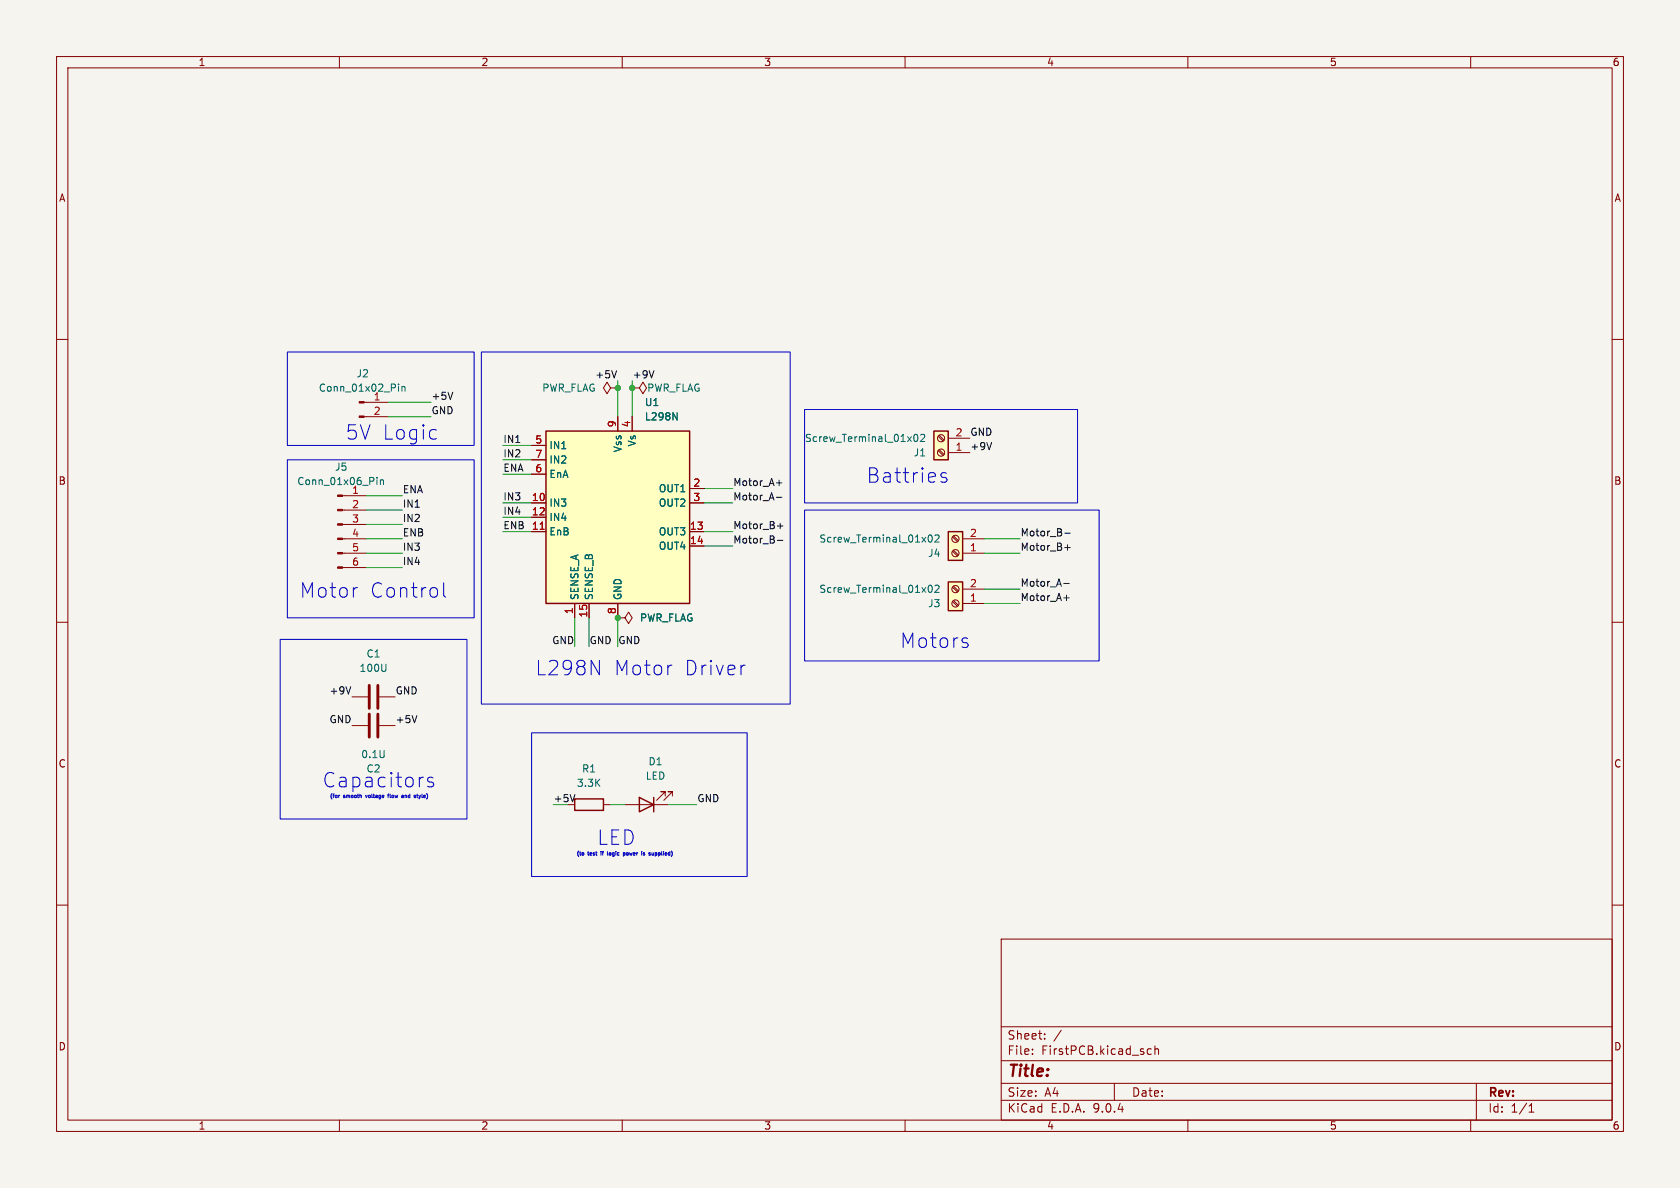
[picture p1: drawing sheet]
<svg xmlns="http://www.w3.org/2000/svg" width="297mm" height="210mm" viewBox="0 0 297 210" stroke-linecap="round" stroke-linejoin="round" font-family="sans-serif">
<path d="M0 0h297v210h-297z" fill="#f5f4ef" stroke="#f5f4ef" stroke-width=".18"/>
<g fill="none" stroke="#840000" stroke-width=".18">
<path d="M10 10h277v190h-277zM12 12h273v186h-273zM60 10v2M110 10v2M160 10v2M210 10v2M260 10v2M10 60h2M285 60h2M60.6 87.6h4.2M60.6 90.2h4.2M60.6 92.7h4.2"/>
<path d="M60.6 95.3h4.2M60.6 97.8h4.2M10 110h2M60.6 100.3h4.2M285 110h2M10 160h2M177 166h108v32h-108zM285 160h2M60 198v2M110 198v2M160 198v2M177 194.5h108"/>
<path d="M177 191.5h108M177 187.5h108M177 181.5h108M182.5 186.3v.1M182.5 185.5v.1M184.7 183.6v.1M184.7 182.8v.1M187.6 182.1l-1.3 2M197 191.5v3M202.9 186.3l.2 .1 .4-.1M203.5 185.5l-.4-.1-.2 .1M204.2 185.5l.2-.1 .3 .1 .1 .9"/>
<path d="M204.2 184.9v1.5M210 198v2M260 198v2M261 191.5v6.5M270.3 196.6h.9M270.3 195.5l.4-.4v1.5"/>
</g>
<g fill="#840000" stroke="#840000" stroke-width=".18">
<path d="M59.7 87.5h.9v.3h-.9z"/>
<path d="M59.7 90h.9v.3h-.9z"/>
<path d="M59.7 92.6h.9v.2h-.9z"/>
<path d="M59.7 95.1h.9v.3h-.9z"/>
<path d="M59.7 97.7h.9v.2h-.9z"/>
<path d="M59.7 100.2h.9v.3h-.9z"/>
</g>
<path d="M66.6 84.4v.1M66.6 84.8v.9M67.2 84.8v.9M67.2 84.9l.2-.1 .3 .1 .1 .8" fill="none" stroke="#006464" stroke-width=".18"/>
<path d="M167.6 94h2.6v5.1h-2.6z" fill="#ffffc2"/>
<path d="M167.6 94h2.6v5.1h-2.6zM113 141l2.6 1.2-2.6 1.3zM115.6 141v2.5" fill="none" stroke="#840000" stroke-width=".25"/>
<g fill="none" stroke="#840000" stroke-width=".18">
<path d="M168.4 97.5l.9 .8M168.4 94.9l.9 .9M168.6 97.3l.8 .8M168.6 94.7l.8 .9M170.2 97.8h3.8M170.2 95.3h3.8M62.2 123.2h2.8M67.1 123.2h2.7M110.5 142.2h7.6M117.6 140.7v-.7h-.8h.8l-1.5 1.5M118.9 140.7v-.7h-.8h.8l-1.6 1.5"/>
<circle cx="168.9" cy="97.8" r=".63"/>
<circle cx="168.9" cy="95.2" r=".63"/>
</g>
<path d="M164.2 94.7l.2-.1a.68 .68 0 0 1 .4 .6 .68 .68 0 0 1-.4 .6l-.2-.1-.1-.4zM165.3 94.7l.5-.1 .2 .3-.8 .9h.8M68.2 117.4v1.2" fill="none" stroke="#006464" stroke-width=".18"/>
<path d="M65.3 121.2v4M66.8 121.2v4" fill="none" stroke="#840000" stroke-width=".51"/>
<path d="M167.6 102.9h2.6v5.1h-2.6z" fill="#ffffc2"/>
<path d="M167.6 102.9h2.6v5.1h-2.6z" fill="none" stroke="#840000" stroke-width=".25"/>
<g fill="none" stroke="#840000" stroke-width=".18">
<path d="M107.9 68.6l-.6-1-.6 1 .6 1 .6-1h1.3M109.2 68.6h.1M109.2 109.2h1.3l.6-1 .7 1-.7 1-.6-1M109.2 109.2h.1M168.4 106.3l.9 .9M168.4 103.8l.9 .8M168.6 106.2l.8 .8M168.6 103.6l.8 .9M170.2 106.7h3.8M170.2 104.1h3.8"/>
<circle cx="168.9" cy="106.7" r=".63"/>
<circle cx="168.9" cy="104.1" r=".63"/>
</g>
<path d="M164.2 103.6l.2-.2a.68 .68 0 0 1 .4 .7 .68 .68 0 0 1-.4 .6l-.2-.1-.1-.4zM165.3 103.6l.5-.2 .2 .4-.8 .9h.8" fill="none" stroke="#006464" stroke-width=".18"/>
<path d="M165.1 76.2h2.5v5.1h-2.5z" fill="#ffffc2"/>
<path d="M165.1 76.2h2.5v5.1h-2.5z" fill="none" stroke="#840000" stroke-width=".25"/>
<g fill="none" stroke="#840000" stroke-width=".18">
<path d="M165.9 79.7l.8 .8M165.9 77.1l.8 .9M166 79.5l.9 .8M166 77l.9 .8M167.6 77.5h3.8M167.6 80h3.8M62.2 128.3h2.8M67.1 128.3h2.7"/>
<circle cx="166.4" cy="77.5" r=".63"/>
<circle cx="166.4" cy="80" r=".63"/>
</g>
<path d="M161.7 76.8h.1a.68 .68 0 0 1 .5 .6 .68 .68 0 0 1-.5 .6 .84 .84 0 0 1-.1-1.2zM162.8 76.9l.4-.1 .3 .3-.8 .9h.8" fill="none" stroke="#006464" stroke-width=".18"/>
<path d="M65.3 126.2v4.1M66.8 126.2v4.1" fill="none" stroke="#840000" stroke-width=".51"/>
<path d="M96.5 76.2h25.4v30.5h-25.4z" fill="#ffffc2"/>
<path d="M96.5 76.2h25.4v30.5h-25.4zM101.6 141.2h5.1v2.1h-5.1z" fill="none" stroke="#840000" stroke-width=".25"/>
<g fill="none" stroke="#840000" stroke-width=".18">
<path d="M64.4 71.1h4.2M64.4 73.7h4.2M94 78.7h2.5M109.2 73.7v2.5M111.8 68.6h1.2l.7-1 .6 1-.6 1-.7-1M111.8 68.6h.1M111.8 73.7v2.5M94 81.3h2.5M94 83.8h2.5M94 88.9h2.5M94 91.4h2.5M94 94h2.5"/>
<path d="M121.9 88.9h2.6M121.9 94h2.6M121.9 86.4h2.6M121.9 96.5h2.6M101.6 106.7v2.5M104.1 106.7v2.5M109.2 109.2h.1M109.2 106.7v2.5M100.3 142.2h1.3M106.7 142.2h1.2"/>
</g>
<path d="M95.5 93.6h.7" fill="none" stroke="#a90000" stroke-width=".18"/>
<path d="M70.5 67.9v.1M70.5 68.3v.9M71.1 68.3v.9M71.1 68.4l.1-.1 .3 .1 .1 .8M119 73l.7 1.2v-1.2" fill="none" stroke="#006464" stroke-width=".18"/>
<g fill="#840000" stroke="#840000" stroke-width=".18">
<path d="M63.5 71h.9v.2h-.9z"/>
<path d="M63.5 73.5h.9v.3h-.9z"/>
</g>
<g fill="none" stroke="#0f0f0f" stroke-width=".18">
<path d="M80 69.3l-.4 1.3M109 65.5l-.4 1.3M115.6 65.5l-.4 1.3M175.3 78.2l-.4 1.3M137.3 87.9h.9M137.3 85.4h.9M137.4 95.5h1M137.4 93h1M137.9 92.5v1M188.2 94.3h1M188.2 96.8h1M188.7 96.3v1"/>
<path d="M188.1 103.1h.9M188.1 105.7h.9M62 121.4l-.4 1.3M73.7 126.5l-.4 1.3M101.6 140.5l-.4 1.2"/>
</g>
<g fill="none" stroke="#009600" stroke-width=".18">
<path d="M68.6 71.1h7.6M68.6 73.7h7.6M88.9 78.7h5.1M109.2 67.3v6.4M111.8 67.3v6.4M64.8 92.7h6.3M64.8 97.8h6.3M64.8 95.3h6.3M64.8 87.6h6.3M64.8 90.2h6.3M88.9 88.9h5.1M88.9 81.3h5.1"/>
<path d="M88.9 94h5.1M88.9 91.4h5.1M88.9 83.8h5.1M124.5 86.4h5M124.5 88.9h5M124.5 96.5h5M124.5 94h5M174 97.8h6.3M174 95.3h6.3M64.8 100.3h6.3M101.6 109.2v5.1M104.1 109.2v5.1"/>
<path d="M109.2 109.2v5.1M174 106.7h6.3M174 104.1h6.3M107.9 142.2h2.6M118.1 142.2h5.1"/>
</g>
<g fill="none" stroke="#0000c2" stroke-width=".18">
<path d="M50.8 62.2h33v16.5h-33zM85.1 62.2h54.6v62.3h-54.6zM142.2 72.4h48.3v16.5h-48.3zM50.8 81.3h33v27.9h-33zM142.2 90.2h52.1v26.6h-52.1zM167.3 83.7l-.6-.1-.4 .3 .2 .4 .8 .2 .1 .3-.1 .3-.2 .1-.8-.1M49.5 113h33v31.8h-33zM78.4 103v2.2l.4 .4M118.5 117.6h.3M131.5 117.6h.2M170.8 113.6l.4 .4-.2 .3-.2 .2M170.8 112.8l.2 .1"/>
<path d="M76.6 137.5l-.7-.1-.3 .4 .1 .3 .9 .3 .1 .2-.1 .4-.3 .1-.7-.1M94 129.5h38.1v25.4h-38.1zM75.4 140.3h.1M102.3 150.4v.1M103.1 150.7l.1 .2-.1 .3M106.2 150.7v.5M107.4 150.5l.1 .7M107.7 150.8v.3l.2 .1M110.2 150.7v.7M110.5 150.8v.3h-.3M110.8 150.8v.3l.2 .1M113.9 151h.1"/>
<path d="M113.9 150.7l.1 .1M114 151.1l-.1 .1M114 151v.1M116.1 151l-.3 .1M116.1 150.9l-.3-.2v.7M118.7 150.4v.1"/>
</g>
<g fill="#009600" stroke="#009600" stroke-width=".18">
<circle cx="109.2" cy="109.2" r=".46"/>
<circle cx="111.8" cy="68.6" r=".46"/>
<circle cx="109.2" cy="68.6" r=".46"/>
</g>
<g font-size="3.5" fill="#0000c2">
<text x="61.1" y="78">5V Logic</text>
<text x="153.2" y="85.6">Battries</text>
<text x="52.9" y="105.9">Motor</text>
<text x="65.3" y="105.9">Control</text>
<text x="94.6" y="119.6">L298N</text>
<text x="108.5" y="119.6">Motor</text>
<text x="120.9" y="119.6">Driver</text>
<text x="159.1" y="114.8">Motors</text>
<text x="57" y="139.4">Capacitors</text>
<text x="105.5" y="149.6">LED</text>
</g>
<text font-size="2.8" fill="#840000" x="178" y="190.9">Title:</text>
<g font-size="2.1" fill="#840000">
<text x="178" y="184">Sheet:</text>
<text x="178" y="186.7">File:</text>
<text x="184.1" y="186.7">FirstPCB.kicad_sch</text>
<text x="178" y="196.9">KiCad</text>
<text x="178" y="194.1">Size:</text>
<text x="184.7" y="194.1">A4</text>
<text x="185.7" y="196.9">E.D.A.</text>
<text x="193.3" y="196.9">9.0.4</text>
<text x="200" y="194.1">Date:</text>
<text x="263" y="194.3">Rev:</text>
<text x="263" y="196.9">Id:</text>
<text x="267.1" y="196.9">1/1</text>
</g>
<g font-size="1.8" fill="#840000">
<text x="35" y="11.9">1</text>
<text x="85" y="11.9">2</text>
<text x="135" y="11.9">3</text>
<text x="185" y="11.9">4</text>
<text x="235" y="11.9">5</text>
<text x="285" y="11.9">6</text>
<text x="10.3" y="35.9">A</text>
<text x="285.3" y="35.9">A</text>
<text x="10.3" y="85.9">B</text>
<text x="285.3" y="85.9">B</text>
<text x="10.3" y="135.9">C</text>
<text x="285.3" y="135.9">C</text>
<text x="10.3" y="185.9">D</text>
<text x="285.3" y="185.9">D</text>
<text x="35" y="199.9">1</text>
<text x="85" y="199.9">2</text>
<text x="135" y="199.9">3</text>
<text x="185" y="199.9">4</text>
<text x="235" y="199.9">5</text>
<text x="285" y="199.9">6</text>
</g>
<g font-size="1.8" fill="#006464">
<text x="56.3" y="69.4">Conn_01x02_Pin</text>
<text x="62.9" y="66.9">J2</text>
<text x="66" y="70.9">1</text>
<text x="95.8" y="69.4">PWR_FLAG</text>
<text x="113.9" y="72">U1</text>
<text x="114.3" y="69.4">PWR_FLAG</text>
<text x="113.9" y="74.5">L298N</text>
<text x="59.1" y="83.4">J5</text>
<text x="97" y="79.6">IN1</text>
<text x="97" y="82.1">IN2</text>
<text x="110.1" y="80.1" transform="rotate(-90 110.1 80.1)">Vss</text>
<text x="112.6" y="79" transform="rotate(-90 112.6 79)">Vs</text>
<text x="142.2" y="78.3">Screw_Terminal_01x02</text>
<text x="161.4" y="80.9">J1</text>
<text x="52.5" y="86">Conn_01x06_Pin</text>
<text x="62.2" y="87.4">1</text>
<text x="97" y="84.7">EnA</text>
<text x="97" y="89.8">IN3</text>
<text x="116.4" y="87.2">OUT1</text>
<text x="116.4" y="89.8">OUT2</text>
<text x="97" y="92.3">IN4</text>
<text x="97" y="94.8">EnB</text>
<text x="116.4" y="94.8">OUT3</text>
<text x="116.4" y="97.4">OUT4</text>
<text x="144.7" y="96.1">Screw_Terminal_01x02</text>
<text x="164" y="98.7">J4</text>
<text x="102.5" y="106.2" transform="rotate(-90 102.5 106.2)">SENSE_A</text>
<text x="105" y="106.2" transform="rotate(-90 105 106.2)">SENSE_B</text>
<text x="110.1" y="106.2" transform="rotate(-90 110.1 106.2)">GND</text>
<text x="144.7" y="105">Screw_Terminal_01x02</text>
<text x="164" y="107.5">J3</text>
<text x="113" y="110.1">PWR_FLAG</text>
<text x="63.5" y="119">100U</text>
<text x="64.7" y="116.4">C1</text>
<text x="63.8" y="134.2">0.1U</text>
<text x="102.8" y="136.8">R1</text>
<text x="114.5" y="135.5">D1</text>
<text x="101.9" y="139.3">3.3K</text>
<text x="114.1" y="138">LED</text>
</g>
<g font-size="1.8" fill="#0f0f0f">
<text x="76.2" y="70.8">+5V</text>
<text x="105.1" y="67">+5V</text>
<text x="111.8" y="67">+9V</text>
<text x="76.2" y="73.3">GND</text>
<text x="171.4" y="77.1">GND</text>
<text x="88.9" y="83.5">ENA</text>
<text x="88.9" y="80.9">IN2</text>
<text x="88.9" y="78.4">IN1</text>
<text x="171.4" y="79.7">+9V</text>
<text x="71.1" y="87.3">ENA</text>
<text x="71.1" y="89.8">IN1</text>
<text x="88.9" y="88.6">IN3</text>
<text x="129.5" y="88.6">Motor_A-</text>
<text x="129.5" y="86">Motor_A+</text>
<text x="71.1" y="94.9">ENB</text>
<text x="71.1" y="92.4">IN2</text>
<text x="88.9" y="93.6">ENB</text>
<text x="88.9" y="91.1">IN4</text>
<text x="129.5" y="93.6">Motor_B+</text>
<text x="180.3" y="94.9">Motor_B-</text>
<text x="71.1" y="97.4">IN3</text>
<text x="71.1" y="100">IN4</text>
<text x="129.5" y="96.2">Motor_B-</text>
<text x="180.3" y="97.4">Motor_B+</text>
<text x="180.3" y="103.8">Motor_A-</text>
<text x="180.3" y="106.3">Motor_A+</text>
<text x="97.5" y="114">GND</text>
<text x="104.1" y="114">GND</text>
<text x="109.2" y="114">GND</text>
<text x="58.2" y="122.8">+9V</text>
<text x="69.8" y="122.8">GND</text>
<text x="58.2" y="127.9">GND</text>
<text x="69.8" y="127.9">+5V</text>
<text x="123.2" y="141.9">GND</text>
</g>
<g font-size="1.8" fill="#a90000">
<text x="66" y="73.4">2</text>
<text x="109" y="75.6" transform="rotate(-90 109 75.6)">9</text>
<text x="111.5" y="75.6" transform="rotate(-90 111.5 75.6)">4</text>
<text x="168.8" y="77.2">2</text>
<text x="94.5" y="78.5">5</text>
<text x="94.5" y="81">7</text>
<text x="94.5" y="83.6">6</text>
<text x="168.8" y="79.8">1</text>
<text x="62.2" y="89.9">2</text>
<text x="93.9" y="88.6">10</text>
<text x="122.5" y="86.1">2</text>
<text x="122.5" y="88.6">3</text>
<text x="62.2" y="92.5">3</text>
<text x="62.2" y="95">4</text>
<text x="93.9" y="91.2">12</text>
<text x="93.9" y="93.7">11</text>
<text x="121.9" y="93.7">13</text>
<text x="171.4" y="95">2</text>
<text x="62.2" y="97.5">5</text>
<text x="62.2" y="100.1">6</text>
<text x="121.9" y="96.3">14</text>
<text x="171.4" y="97.5">1</text>
<text x="171.4" y="106.4">1</text>
<text x="171.4" y="103.9">2</text>
<text x="101.3" y="108.7" transform="rotate(-90 101.3 108.7)">1</text>
<text x="103.9" y="109.3" transform="rotate(-90 103.9 109.3)">15</text>
<text x="109" y="108.7" transform="rotate(-90 109 108.7)">8</text>
</g>
<text font-size="1.8" fill="#0000c2" x="64.7" y="136.8">C2</text>
<text font-size="1.8" fill="#009600" x="97.8" y="141.9">+5V</text>
<g font-size=".9" fill="#0000c2">
<text x="58.2" y="141.3">(for</text>
<text x="60.8" y="141.3">smooth</text>
<text x="65" y="141.3">voltage</text>
<text x="69.3" y="141.3">flow</text>
<text x="72" y="141.3">and</text>
<text x="74.6" y="141.3">style)</text>
<text x="101.8" y="151.4">(to</text>
<text x="104" y="151.4">test</text>
<text x="106.6" y="151.4">if</text>
<text x="108.1" y="151.4">logic</text>
<text x="111.2" y="151.4">power</text>
<text x="114.8" y="151.4">is</text>
<text x="116.4" y="151.4">supplied)</text>
</g>
</svg>
